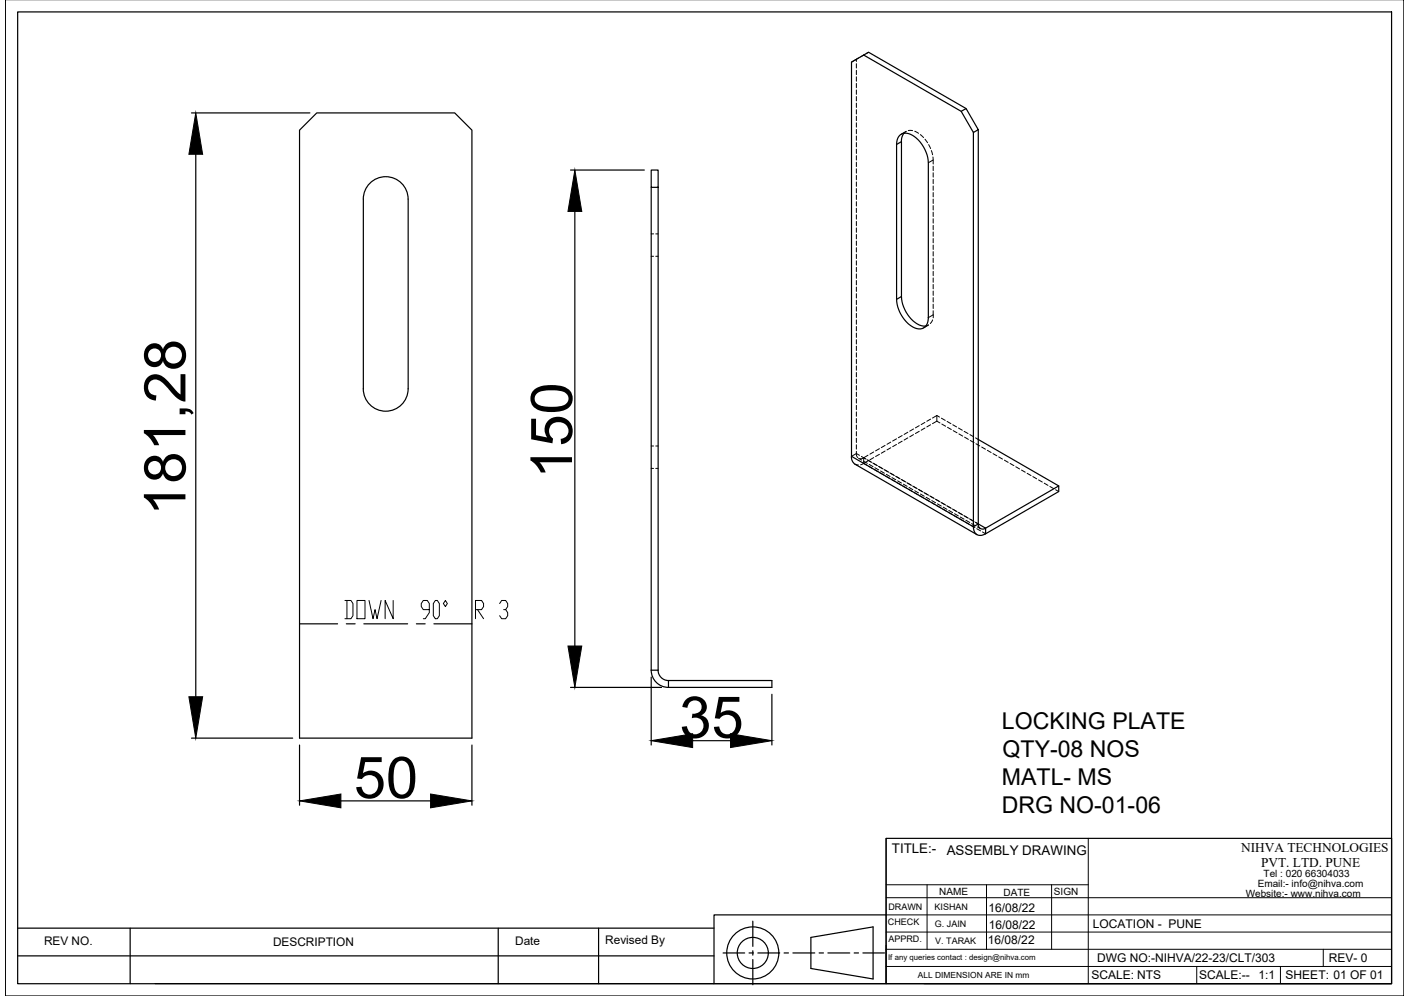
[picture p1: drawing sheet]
<svg xmlns="http://www.w3.org/2000/svg" width="297mm" height="210mm" viewBox="0 0 297 210" stroke-linecap="round" stroke-linejoin="round" font-family="sans-serif">
<!-- layer: 0 -->
<g fill="none" stroke="#000" stroke-width=".25">
<path d="M1.1 -.1v210h294.9v-210M3.7 2.5h289.7v204.8h-289.7zM182.1 11.6l1-.6 20.6 11.9M40.4 23.8h24.9M41.3 32.5v114.3M63.1 27.4l3.7-3.6h29.1l3.6 3.6v128.2h-36.4zM120.3 35.8h15.5M137.3 35.8h1.4v3.7h-1.4zM137.3 39.5v101.7M138.7 39.5v101.7h-1.4M189.7 28.5a2.41 2.41 0 0 1 3.1 .3 7.5 7.5 0 0 1 2.9 5.5v32.6a2.04 2.04 0 0 1-1 2.2 2.04 2.04 0 0 1-2.3-.2 7.4 7.4 0 0 1-3.4-5.8v-32.7l.3-1.3zM190 29.8v32.7l-1 .6"/>
<path d="M190 29.8l-1 .6M190.6 28.1l-.4 .6-.2 1.1M202.6 23.5l1.1-.6 2.5 4.4-1 .6zM202.6 23.5l-20.5-11.9-2.6 1.5v83.1l25.7 14.8v-83.1M206.2 27.3v83.1l-1 .6a1.57 1.57 0 0 0 .8 1.7 1.57 1.57 0 0 0 1.8-.2M86 42a4.7 4.7 0 0 0-4.7-4.8 4.7 4.7 0 0 0-4.7 4.8v39.9a4.7 4.7 0 0 0 4.7 4.8 4.7 4.7 0 0 0 4.7-4.8M86 42v39.9M121.2 44.6v91.5M190 62.5a7 7 0 0 0 4.3 6.1l.9 .1M179.5 96.2a1.78 1.78 0 0 0 .8 1.6l25.7 14.9M206.2 92.6l17 9.8M206.2 110.4l1.6 .9a.96 .96 0 0 1-1.1 .1 .96 .96 0 0 1-.5-1z"/>
<path d="M207.8 111.3l15.4-8.9v1.2l-15.4 8.9M207.8 111.3v1.2M63.1 131.5h8.1M40.4 155.6h21.3M63.1 157v12.7M99.5 157v12.7M120.3 144.9h19.2M137.3 142.7v14.3M137.3 141.2a3.6 3.6 0 0 0 3.6 3.7M138.7 141.2a2.19 2.19 0 0 0 2.2 2.2M140.9 143.4h21.8v1.5h-21.8zM146 156.1h8"/>
<path d="M162.7 146.3v10.7M71.9 168.8h18.9M186.8 176.7h106.6v30.6h-106.6zM3.7 195.6h146.8M27.4 195.6v11.7M105 195.6v11.7M126.2 195.6v11.7M158.7 194.1v5.3M170.9 197.6l13.2-2.3v11l-13.2-2.2zM186.8 192.8h-36.3v14.5h-117.8M3.7 201.4h146.8M150.5 207.3h36.3"/>
<path d="M152.4 200.8h4.6M157.9 200.8h.9M158.7 200.4v.9M158.7 202.2v5.3M159.8 200.8h4.6M165.3 200.8h.9M167.1 200.8h4.7M172.7 200.8h.9M174.5 200.8h4.6M180.1 200.8h.9M181.9 200.8h4.6M194.8 207.3h98.6"/>
<circle cx="158.7" cy="200.8" r="5.5"/>
<circle cx="158.7" cy="200.8" r="3.3"/>
</g>
<g fill="none" stroke="#000" stroke-width=".21">
<path d="M180.5 13v-.5l-1 .6M180.5 13.4v.9M180.5 14.8v.9M180.5 16.2v.9M180.5 17.6v.9M180.5 19v.9M181 12.2l-.5 .3M182.2 11.5l-.8 .5M183.1 11l-.5 .3M180.5 20.3v1M180.5 21.7v1M180.5 23.1v.9"/>
<path d="M180.5 24.5v.9M180.5 25.9v.9M180.5 27.3v.9M180.5 28.7v.9M180.5 30v1M180.5 31.4v.9M180.5 32.8v.9M180.5 34.2v.9M180.5 35.6v.9M180.5 37v.9M180.5 38.3v1M180.5 39.7v1"/>
<path d="M190.6 28.1l.4-.4-1 .6M191.5 27.5h.9M192.8 27.7l.9 .4M194 28.4l.7 .6M195 29.3l.5 .8M195.8 30.5l.4 .8M196.3 31.7l.3 .9M196.7 33.1v1.5M196.7 33.7l-1 .6M196.7 35v1M196.7 36.4v.9M196.7 37.8v.9"/>
<path d="M196.7 39.2v.9M137.3 54h.5M137.3 49.3h.5M138.2 54h.5M138.2 49.3h.5M180.5 41.1v.9M180.5 42.5v.9M180.5 43.9v.9M180.5 45.3v.9M180.5 46.7v.9M180.5 48v1M180.5 49.4v.9"/>
<path d="M180.5 50.8v.9M180.5 52.2v.9M180.5 53.6v.9M180.5 55v.9M180.5 56.3v1M180.5 57.7v1M180.5 59.1v.9M196.7 40.6v.9M196.7 42v.9M196.7 43.3v1M196.7 44.7v.9M196.7 46.1v.9"/>
<path d="M196.7 47.5v.9M196.7 48.9v.9M196.7 50.3v.9M196.7 51.6v1M196.7 53v.9M196.7 54.4v.9M196.7 55.8v.9M196.7 57.2v.9M196.7 58.6v.9M196.7 59.9v1M180.5 60.5v.9M180.5 61.9v.9"/>
<path d="M180.5 63.3v.9M180.5 64.6v1M180.5 66v1M180.5 67.4v.9M180.5 68.8v.9M180.5 70.2v.9M180.5 71.6v.9M180.5 73v.9M180.5 74.3v1M180.5 75.7v.9M180.5 77.1v.9M180.5 78.5v.9"/>
<path d="M180.5 79.9v.9M195.7 68.5l-.5 .2M195.7 68.5l-1 .6M196.6 67.4l-.5 .8M196.7 66.4v.6M196.7 61.3v1M196.7 62.7v.9M196.7 64.1v.9M196.7 65.5v.9M196.7 66.4l-1 .5M137.3 94h.5M137.3 98.7h.5"/>
<path d="M138.2 94h.5M138.2 98.7h.5M180.3 97.8l.7 .2M180.5 95.6l.1 .5 .2 .3M180.5 81.3v.9M180.5 82.6v1M180.5 84v1M180.5 85.4v.9M180.5 86.8v.9M180.5 88.2v.9M180.5 89.6v.9M180.5 91v.9"/>
<path d="M180.5 92.3v1M180.5 93.7v1M180.5 95.1v.5M180.5 95.6l.7 .4M180.5 95.6l-1 .6M181 96.6l.6 .4M181.6 96.2l.8 .5M182 97.2l.8 .4M182.1 97.7l-.7 .3M182.1 96.5l-.5 .2h-.4M182.1 97.7l.6 .3M182.1 96.5l.5 .3"/>
<path d="M182.1 96.5v1.2M182.8 96.9l1 .5M183 95.9l-.9 .6M183 97.1l-.9 .6M183.1 98.3l.8 .4M183.2 97.9l.8 .4M184 97.6l.8 .4M184.2 97.7l.8 .4M184.2 95.3l-.8 .4M184.2 96.4l-.8 .5M184.3 99l.8 .4M184.4 98.6l.8 .4"/>
<path d="M185.2 98.3l.8 .4M185.4 98.4l.8 .4M185.4 94.6l-.8 .4M185.4 95.8l-.8 .4M185.5 99.7l.8 .4M185.6 99.3l.8 .4M186.4 99l.8 .4M186.6 99.1l.8 .4M186.6 93.9l-.8 .4M186.6 95.1l-.8 .4M186.8 100l.8 .4M187.6 99.7l.8 .4"/>
<path d="M187.8 99.8l.8 .4M187.8 93.2l-.8 .4M187.8 94.4l-.8 .4M189 92.5l-.8 .4M189 93.7l-.8 .4M190.2 91.8l-.8 .4M190.2 93l-.8 .4M191.4 91.1l-.8 .5M191.4 92.3l-.8 .4M192.6 90.4l-.8 .5M192.6 91.6l-.8 .5M193.8 89.7l-.8 .5"/>
<path d="M193.8 90.9l-.8 .5M195 89l-.8 .5M195 90.2l-.8 .5M196.2 88.3l-.8 .5M196.2 89.5l-.8 .5M197.5 87.6v1.2l-.9 .5M197.5 87.6l-.9 .5M197.5 87.6l.6 .3M197.5 88.8l.7 .3M198.5 88.1l.8 .5M198.6 89.4l.8 .4M199.7 88.8l.8 .5"/>
<path d="M199.8 90.1l.8 .4M200.9 89.5l.8 .5M201 90.8l.8 .4M202.1 90.2l.8 .5M202.1 91.4l.9 .5M203.3 90.9l.8 .5M203.4 92.1l.7 .5M204.5 91.6l.8 .5M204.6 92.8l.7 .5M205.7 92.3l.5 .3M205.7 93.5l.9 .5M207 94.2l.7 .5"/>
<path d="M208.1 94.9l.8 .5M209.3 95.6l.8 .5M210.5 96.3l.8 .5M211.7 97l.8 .4M212.9 97.7l.8 .4M214.1 98.4l.8 .4M215.3 99.1l.8 .4M216.5 99.8l.8 .4M186.7 100.3l.8 .5M187.9 101l.8 .5M188 100.7l.8 .4M188.8 100.3l1 .6"/>
<path d="M189.1 101.7l.8 .5M189.2 101.3l.8 .5M190 101l.8 .5M190.2 101.1l.8 .5M190.3 102.4l.8 .5M190.4 102l.8 .5M191.2 101.7l.8 .5M191.4 101.8l.8 .5M191.5 103.1l.8 .5M191.6 102.7l.8 .5M192.4 102.4l.8 .5M192.6 102.5l.8 .5"/>
<path d="M192.7 103.8l.8 .5M192.8 103.4l.8 .5M193.6 103.1l.8 .5M193.8 103.2l.8 .5M193.9 104.5l.8 .5M194 104.1l.8 .5M194.8 103.8l1 .6M195.1 105.2l.8 .5M195.2 104.8l.8 .5M196 104.5l.8 .5M196.2 104.6l.8 .5M196.3 105.9l.8 .4"/>
<path d="M196.4 105.5l.8 .5M197.2 105.2l.8 .4M197.4 105.3l.8 .5M197.5 106.6l.8 .4M197.6 106.2l.8 .5M198.4 105.9l.8 .4M198.6 106l.8 .4M198.7 107.3l.8 .4M198.8 106.9l.8 .4M199.6 106.6l.8 .4M199.8 106.7l.8 .4M199.9 108l.8 .4"/>
<path d="M200 107.6l.8 .4M200.8 107.3l.9 .5M201.1 108.7l.8 .4M201.2 108.3l.8 .4M202 108l.8 .4M202.1 108.1l.9 .4M202.3 109.3l.8 .5M202.4 109l.8 .4M203.2 108.7l.8 .4M203.4 108.7l.7 .5M203.5 110l.8 .5M203.6 109.6l.8 .5"/>
<path d="M204.4 109.3l.8 .5M204.6 109.4l.7 .5M204.7 110.7l.8 .5M204.8 110.3l.8 .5M205.6 110l.6 .4-.5-.3M205.9 111.4l.8 .5M206 111l.7 .4M207.1 112.1l.7 .4M217.7 100.4l.8 .5M218.9 101.1l.8 .5M220.1 101.8l.8 .5M221.3 102.5l.8 .5"/>
<path d="M222.5 103.2l.7 .4M186.8 176.7v30.6M229.4 176.7v30.6M186.8 196.4h106.6M186.8 192.8h106.6M186.8 189.2h106.6M186.8 186.5h42.6M195.4 186.5v13.6M208 186.5v13.6M221.7 186.5v13.6M186.8 200.1h106.6M186.8 203.7h106.6"/>
<path d="M252.3 203.7v3.6M269.9 203.7v3.6M279 200.1v3.6"/>
</g>
<path d="M41.3 23.8l1.4 8.7h-2.9zM121.2 35.8l1.4 8.8h-2.9zM119.7 136.1h2.9l-1.4 8.8zM39.8 146.8h2.9l-1.4 8.8zM137.3 156.1l8.7-1.5v2.9zM154 154.6l8.7 1.5-8.7 1.4zM63.1 168.8l8.8-1.5v2.9zM90.8 167.3l8.7 1.5-8.7 1.4z" fill="#000" stroke="#000" stroke-width=".21"/>
<g font-size="12.2">
<text x="120.6" y="100.9" transform="rotate(-90 120.6 100.9)">150</text>
<text x="39.1" y="108.7" transform="rotate(-90 39.1 108.7)">181,28</text>
<text x="143.2" y="155.5">35</text>
<text x="74.6" y="168.2">50</text>
</g>
<text font-size="7.5" x="72" y="131.6">DOWN 90° R 3</text>
<g font-size="4.9">
<text x="211.2" y="153.7">LOCKING PLATE</text>
<text x="211.4" y="159.6">QTY-08 NOS</text>
<text x="211.2" y="165.4">MATL- MS</text>
<text x="211.2" y="171.3">DRG NO-01-06</text>
</g>
<g font-size="2.8">
<text x="188" y="179.7">TITLE:-</text>
<text x="261.7" y="179.6">NIHVA TECHNOLOGIES</text>
<text x="199.6" y="180.1">ASSEMBLY DRAWING</text>
<text x="265.9" y="182.8">PVT. LTD. PUNE</text>
</g>
<g font-size="2.5">
<text x="208.4" y="192.2">16/08/22</text>
<text x="208.4" y="195.8">16/08/22</text>
<text x="230.4" y="195.5">LOCATION - PUNE</text>
<text x="9.3" y="199.2">REV NO.</text>
<text x="57.6" y="199.4">DESCRIPTION</text>
<text x="108.6" y="199.1">Date</text>
<text x="127.6" y="198.9">Revised By</text>
<text x="208.3" y="198.9">16/08/22</text>
<text x="231.3" y="202.7">DWG NO:-NIHVA/22-23/CLT/303</text>
<text x="280.1" y="202.7">REV- 0</text>
<text x="230.1" y="206.4">SCALE: NTS</text>
<text x="252.8" y="206.4">SCALE:--</text>
<text x="265.3" y="206.4">1:1</text>
<text x="271" y="206.4">SHEET: 01 OF 01</text>
</g>
<g font-size="2.1">
<text x="266.4" y="184.9">Tel : 020 66304033</text>
<text x="198" y="188.7">NAME</text>
<text x="211.6" y="188.7">DATE</text>
<text x="222.2" y="188.5">SIGN</text>
<text x="262.6" y="188.9">Website:- www.nihva.com</text>
<text x="265.1" y="187">Email:- info@nihva.com</text>
</g>
<g font-size="1.9">
<text x="187.3" y="191.8">DRAWN</text>
<text x="197" y="191.7">KISHAN</text>
<text x="187.2" y="195">CHECK</text>
<text x="197.1" y="195.3">G. JAIN</text>
<text x="187.3" y="198.6">APPRD.</text>
<text x="197.2" y="198.9">V. TARAK</text>
</g>
<text font-size="1.8" x="193.5" y="206.1">ALL DIMENSION ARE IN mm</text>
<text font-size="1.6" x="187.2" y="202.4">If any queries contact : design@nihva.com</text>
</svg>
